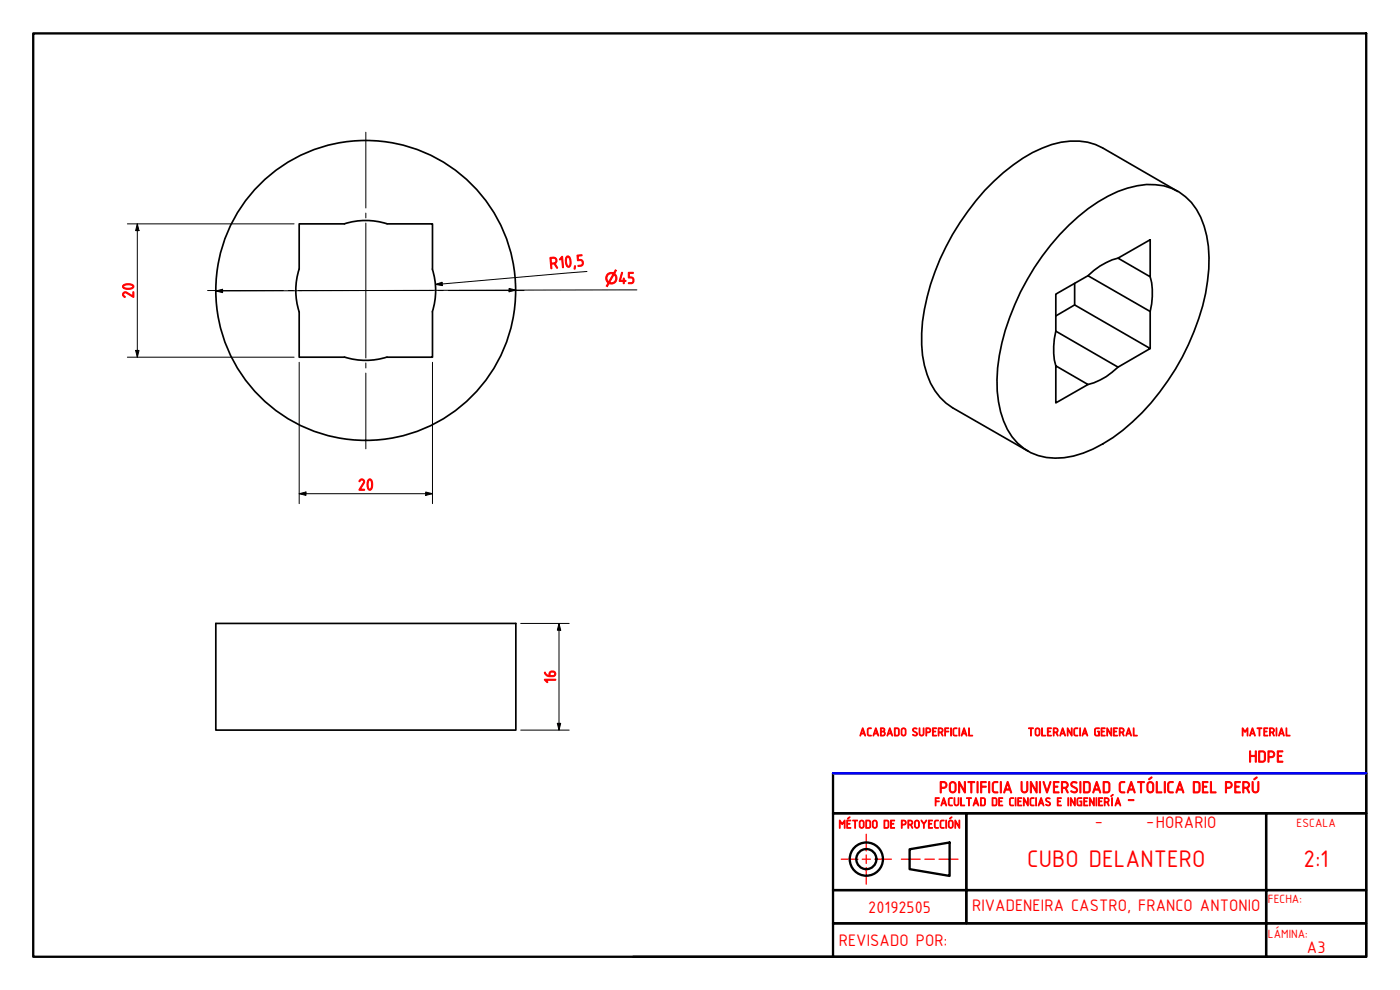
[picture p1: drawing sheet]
<svg xmlns="http://www.w3.org/2000/svg" width="420mm" height="297mm" viewBox="0 0 420 297" stroke-linecap="round" stroke-linejoin="round" font-family="sans-serif">
<!-- layer: Visible (ISO) -->
<g fill="none" stroke="#000" stroke-width=".51">
<path d="M353.5 57.5l-22.6-13.1a20 20 0 0 0-18.1 0 57.7 57.7 0 0 0-24.7 22.4 69 69 0 0 0-11.5 33.2 29.1 29.1 0 0 0 4 17.3l1.5 1.9 1.8 1.8 2 1.4 22.6 13M116.2 67.2a20.8 20.8 0 0 0-12.8 0h-13.6v13.6a20.7 20.7 0 0 0 0 12.7v13.7h13.6a21.5 21.5 0 0 0 12.8-.1M116.2 67.2h13.6v13.6M320.8 67.5a39.1 39.1 0 0 1 23.2-12.1 16.3 16.3 0 0 1 17.4 12.5 40.8 40.8 0 0 1 .4 20.1 72.8 72.8 0 0 1-27.8 43.3 30.9 30.9 0 0 1-17.3 6.2 16.1 16.1 0 0 1-15.5-11.2 38.8 38.8 0 0 1-.5-23.4 75.3 75.3 0 0 1 20.1-35.4zM335.5 77.5l9.7-5.6v11.1zM335.5 77.5a19.9 19.9 0 0 0-9 5.2M129.7 80.7a21 21 0 0 1 0 12.8M129.8 93.6v13.6h-13.6M316.9 99.4a21.4 21.4 0 0 0 0 10.4M316.9 94.8l5.6-3.3 22.7 13.1-9.7 5.6-18.6-10.8M322.5 85v6.5M326.5 82.7l-9.6 5.6v11.1"/>
<path d="M326.5 82.7l18.7 10.8v11.1M345.2 83a20 20 0 0 1 0 10.5M316.9 109.8l9.6 5.6-9.6 5.5zM335.5 110.2a19.5 19.5 0 0 1-9 5.2M64.8 187.1h90v32h-90z"/>
<circle cx="109.8" cy="87.1" r="45"/>
</g>
<!-- layer: Border (ISO) -->
<g fill="none" stroke="#000" stroke-width=".7">
<path d="M10 10h400v277.1h-400zM250 232h160v12h-160zM250 244h40v23.1h-40zM273 254.8l12-2v10l-12-2zM290 244h90v23.1h-90zM380 244h30v23.1h-30zM250 277h130v10.1h-130zM250 267.1h40v9.9h-40zM290 267.1h90v9.9h30v-9.9h-30v9.9h-90zM380 277h30v10.1h-30zM190 287.1h60"/>
<circle cx="260" cy="257.8" r="5"/>
<circle cx="260" cy="257.8" r="3"/>
</g>
<path d="M252.5 257.8h5M258.8 257.8h2.4M260 250.3v5M260 256.5v2.6M262.5 257.8h5M270.5 257.8h5.7M277.6 257.8h2.8M281.8 257.8h5.7M260 260.3v5" fill="none" stroke="#f00" stroke-width=".38"/>
<!-- layer: Dimension (ISO) -->
<g fill="none" stroke="#000" stroke-width=".3">
<path d="M38.2 67.2h50.1M41.2 67.2l.5 2h-1zM41.2 67.2v40M64.8 87.3l2-.5v1zM130.7 85.3l2-.6 .1 1zM152.8 86.5l2 .5-2 .6zM176.1 81.5l-45.4 3.8M191.1 87l-126.3 .3M38.2 107.2h50.1M40.7 105.1h1l-.5 2.1zM89.8 108.7v42.4M129.8 108.7v42.4"/>
<path d="M89.8 148.1l2-.5v1zM89.8 148.1h40M127.8 147.6l2 .5-2 .5zM156.3 187.1h14.5M167.8 187.1l.5 2h-1zM167.8 187.1v32M156.3 219.1h14.5M167.3 217h1l-.5 2.1z"/>
</g>
<g fill="#000">
<path d="M41.2 67.2l.5 2h-1z" fill-rule="evenodd"/>
<path d="M64.8 87.3l2-.5v1z" fill-rule="evenodd"/>
<path d="M130.7 85.3l2-.6 .1 1z" fill-rule="evenodd"/>
<path d="M152.8 86.5l2 .5-2 .6z" fill-rule="evenodd"/>
<path d="M40.7 105.1h1l-.5 2.1z" fill-rule="evenodd"/>
<path d="M89.8 148.1l2-.5v1z" fill-rule="evenodd"/>
<path d="M127.8 147.6l2 .5-2 .5z" fill-rule="evenodd"/>
<path d="M167.8 187.1l.5 2h-1z" fill-rule="evenodd"/>
<path d="M167.3 217h1l-.5 2.1z" fill-rule="evenodd"/>
</g>
<!-- layer: Center Mark (ISO) -->
<path d="M109.8 39.7v22.7M109.8 63.9v1.5M109.8 66.9v40.5M62.3 87.2h22.7M86.6 87.2h1.4M89.5 87.2h40.5M131.5 87.2h1.5M134.6 87.2h22.7M109.8 108.9v1.5M109.8 111.9v22.8" fill="none" stroke="#000" stroke-width=".3"/>
<!-- layer: Border (ISO) -->
<path d="M250 232h160" fill="none" stroke="#00f" stroke-width=".7"/>
<g font-size="7.7" fill="#f00">
<text x="308.3" y="260.3">CUBO DELANTERO</text>
<text x="391.2" y="260.3">2:1</text>
</g>
<g font-size="5.4" fill="#f00">
<text x="328.5" y="247.8">-</text>
<text x="344" y="247.8">-HORARIO</text>
<text x="260.5" y="273.8">20192505</text>
<text x="291.7" y="273.4">RIVADENEIRA CASTRO, FRANCO ANTONIO</text>
<text x="251.7" y="283.8">REVISADO POR:</text>
<text x="392.2" y="286.1">A3</text>
</g>
<g font-size="5.3" fill="#f00">
<text x="165" y="80.7" transform="rotate(-5 165 80.7)">R10,5</text>
<text x="40.2" y="89.6" transform="rotate(-90 40.2 89.6)">20</text>
<text x="185.5" y="85.1">45</text>
<text x="107.4" y="147.1">20</text>
<text x="166.8" y="205.2" transform="rotate(-90 166.8 205.2)">16</text>
<text x="374.6" y="228.7">HDPE</text>
<text x="281.8" y="237.9">PONTIFICIA UNIVERSIDAD CATÓLICA DEL PERÚ</text>
<text x="338.3" y="241.1">-</text>
</g>
<text font-size="4.5" fill="#f00" x="181.5" y="85.1">⌀</text>
<g font-size="3.9" fill="#f00">
<text x="389.1" y="248">ESCALA</text>
<text x="380.5" y="271.1">FECHA:</text>
<text x="380.5" y="281.5">LÁMINA:</text>
</g>
<g font-size="3.8" fill="#f00">
<text x="257.8" y="220.8">ACABADO SUPERFICIAL</text>
<text x="308.4" y="220.8">TOLERANCIA GENERAL</text>
<text x="372.6" y="220.8">MATERIAL</text>
<text x="280.4" y="241.8">FACULTAD DE CIENCIAS E INGENIERÍA</text>
<text x="251.7" y="248.5">MÉTODO DE PROYECCIÓN</text>
</g>
</svg>
